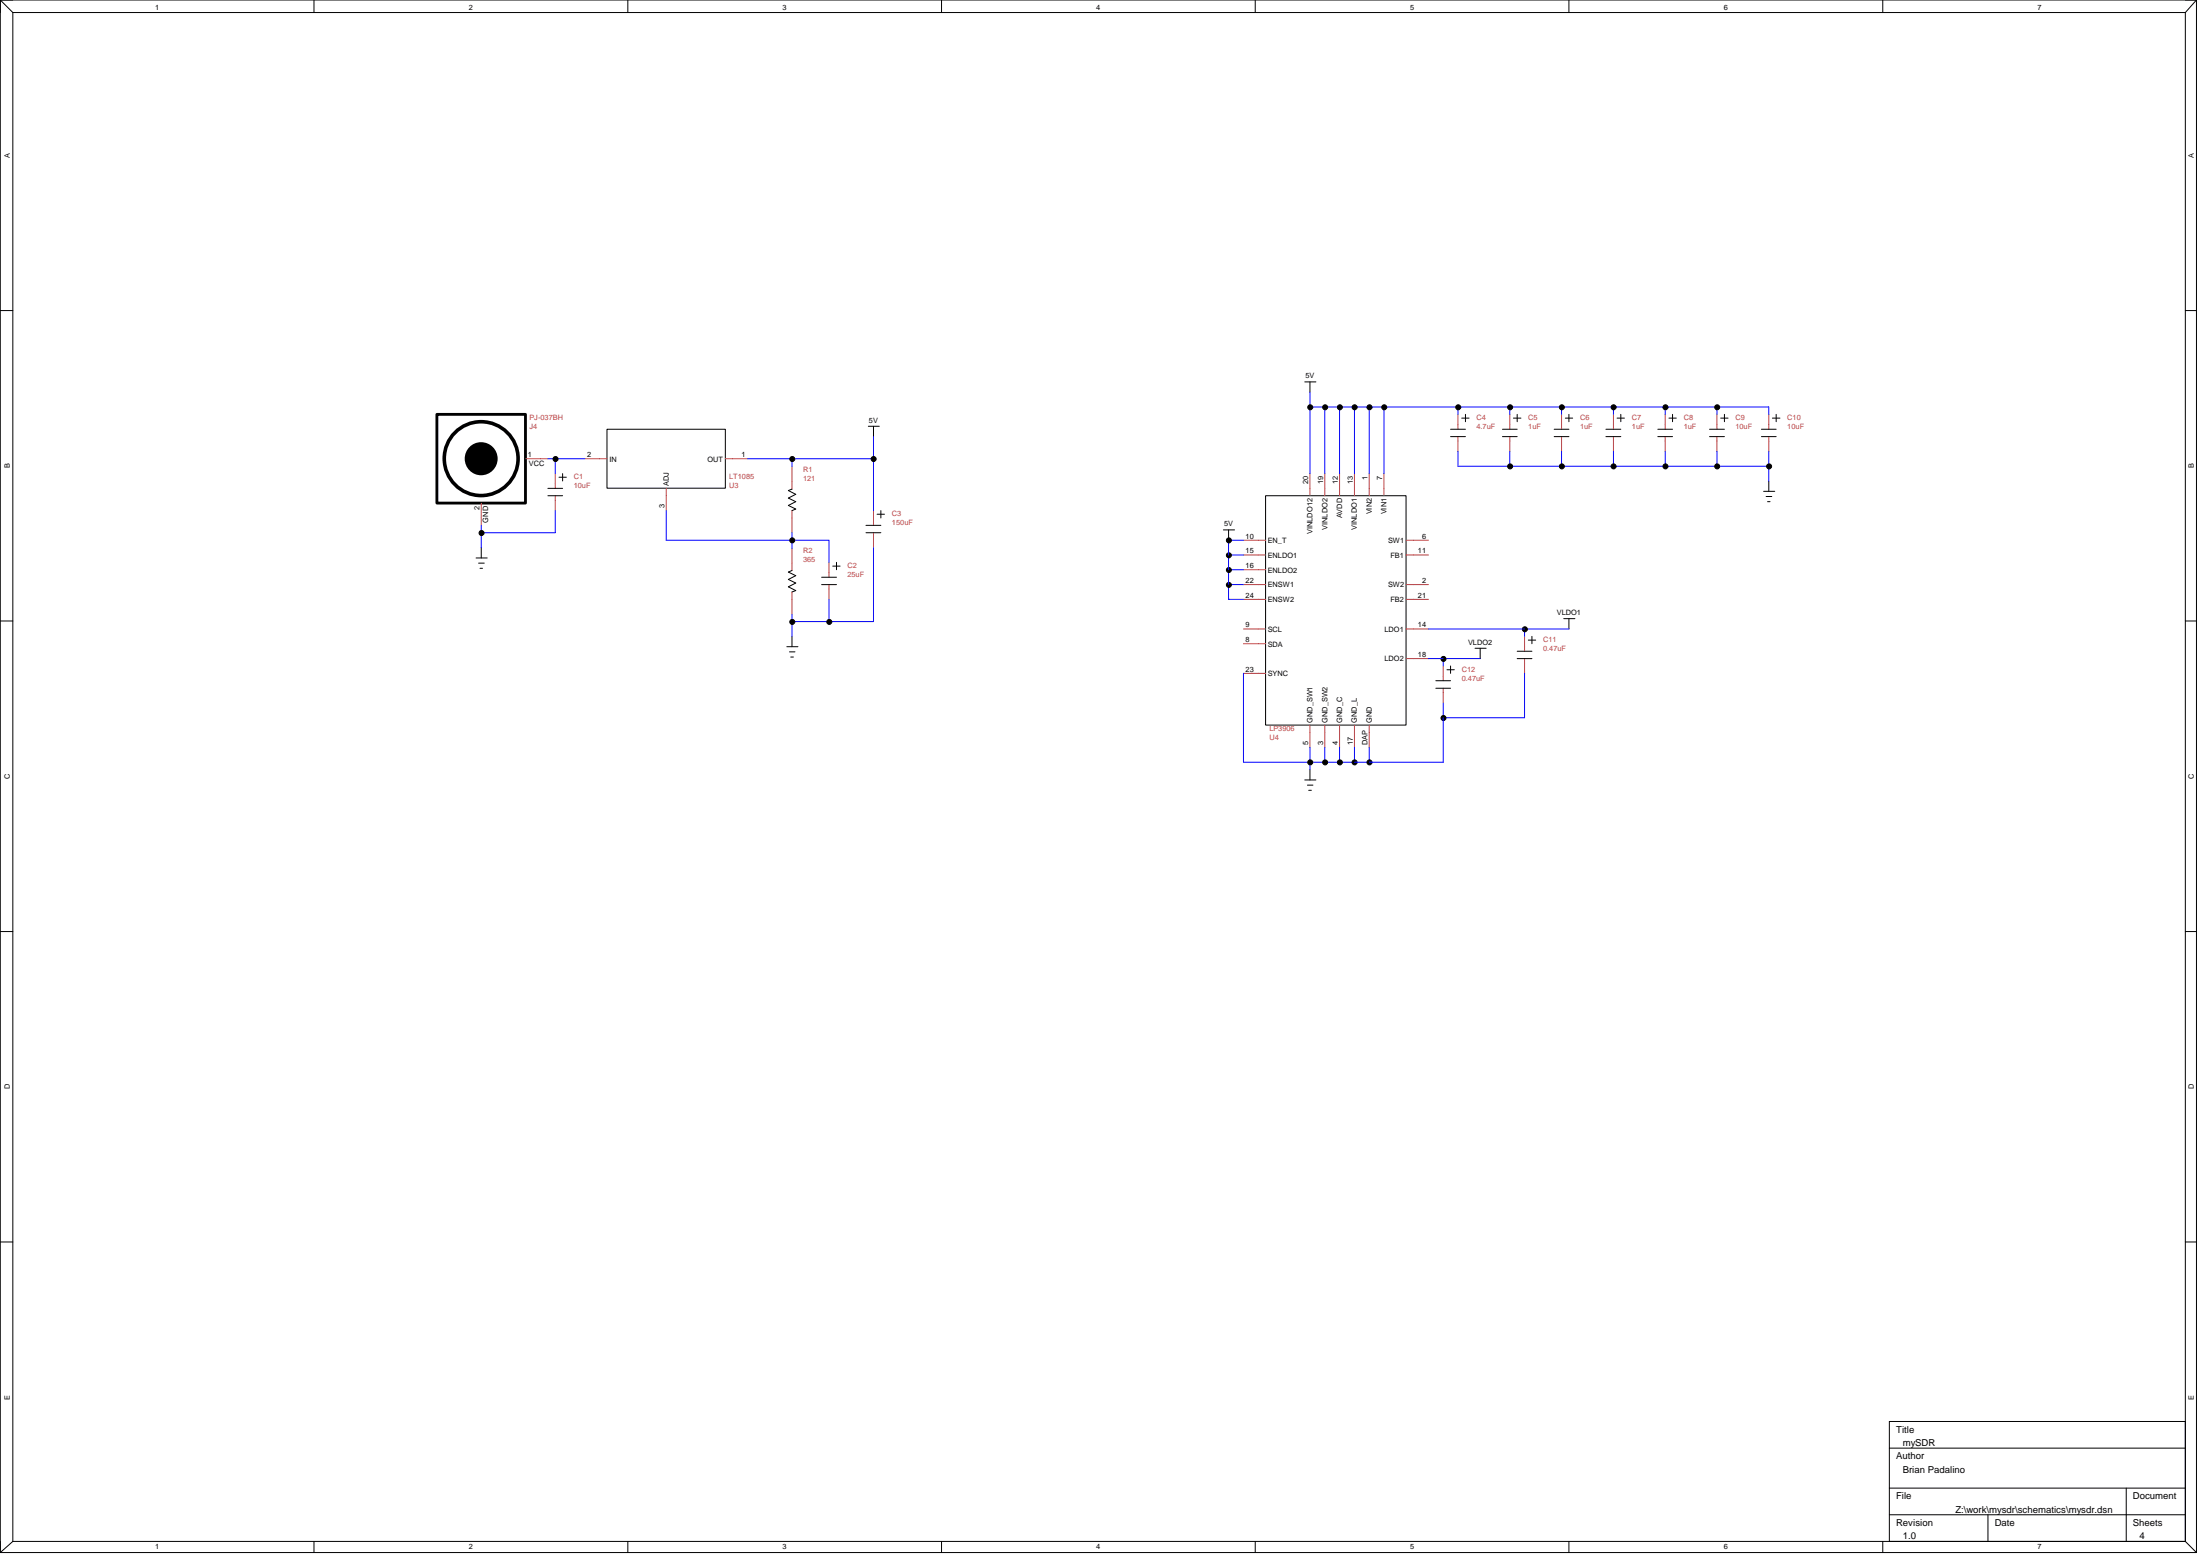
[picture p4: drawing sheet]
<svg xmlns="http://www.w3.org/2000/svg" width="594mm" height="420mm" viewBox="0 0 594 420" stroke-linecap="round" stroke-linejoin="round" font-family="sans-serif">
<g fill="none" stroke="#000" stroke-width=".27">
<path d="M.1 0h593M.1 0v419.2M.1 0l3.4 3.4M3.5 3.4h586.6M3.5 3.4v412.8M84.8 0v3.4M169.5 0v3.4M254.2 0v3.4M339 0v3.4M423.7 0v3.4M508.4 0v3.4M590.1 3.4v412.8"/>
<path d="M593.1 0v419.2M593.1 0l-3 3.4M.1 83.9h3.4M590.1 83.9h3M163.9 115.9h32v15.9h-32zM234.5 115.1h2.9M235.9 115.1v2.8M352.3 103.1h3M353.7 103.1v2.8M391.7 117.9h4M391.7 115.9h4M394.7 112.9h2"/>
<path d="M395.7 111.9v2M405.7 117.9h4M405.7 115.9h4M408.7 112.9h2M409.7 111.9v2M419.7 117.9h4M419.7 115.9h4M422.7 112.9h2M423.7 111.9v2M433.7 117.9h4M433.7 115.9h4M436.7 112.9h1.9"/>
<path d="M437.7 111.9v2M447.7 117.9h3.9M447.7 115.9h3.9M450.7 112.9h2M451.6 111.9v2M461.6 117.9h4.1M461.6 115.9h4.1M464.6 112.9h2M465.7 111.9v2M475.6 117.9h4M475.6 115.9h4M478.6 112.9h2"/>
<path d="M479.6 111.9v2M147.9 133.9h4M147.9 131.9h4M151 128.9h1.9M151.9 127.9v2M213.9 132.1l-1 .4 2 1-2 1 2 1-2 1 2 1-1 .4M236.8 138.9h2M237.9 137.9v2M341.8 133.9h37.9v61.9h-37.9zM476.2 132.7h3M476.9 134.1h1.5M477.3 135.5h.7"/>
<path d="M477.6 129.9v2.8M128.6 150.7h3M129.2 152.1h1.6M129.6 153.5h.7M130 147.9v2.8M213.9 154.1l-1 .4 2 .9-2 1.1 2 .9-2 1.1 2 1-1 .4M221.9 157.9h4M221.9 155.9h4M224.9 152.9h2M225.9 151.8v2M233.8 143.8h4.1M233.8 141.9h4.1"/>
<path d="M330.4 143.1h3M331.8 143.1v2.8M.1 167.7h3.4M212.5 174.6h3M213.2 176h1.5M213.5 177.4h.7M213.9 171.8v2.8M391.7 179.8v2M398.3 175h3M399.7 175v2.8M409.7 177.8h4M409.7 175.9h4"/>
<path d="M412.7 172.8h2M413.7 171.8v2M422.3 167h3M423.7 167v2.8M590.1 167.7h3M387.7 185.8h4M387.7 183.8h4M390.7 180.8h2M352.3 210.6h3M353.1 212h1.4M353.4 213.4h.7M353.7 207.8v2.8"/>
<path d="M.1 251.5h3.4M590.1 251.5h3M.1 335.4h3.4M590.1 335.4h3M510.2 391h79.9M590.1 383.8h-79.9v32.4M.1 419.2h593M3.5 416.2h586.6M3.5 416.2l-3.4 3M84.8 416.2v3M169.5 416.2v3M254.2 416.2v3"/>
<path d="M339 416.2v3M423.7 416.2v3M508.4 416.2v3M510.2 401.8h79.9M510.2 409h79.9M536.8 409v7.2M574.2 401.8v14.4M590.1 416.2l3 3"/>
<circle cx="353.8" cy="110" r=".68"/>
<circle cx="357.8" cy="110" r=".68"/>
<circle cx="361.8" cy="110" r=".68"/>
<circle cx="365.8" cy="110" r=".68"/>
<circle cx="369.8" cy="110" r=".68"/>
<circle cx="373.8" cy="110" r=".68"/>
<circle cx="393.8" cy="110" r=".68"/>
<circle cx="407.8" cy="110" r=".68"/>
<circle cx="421.8" cy="110" r=".68"/>
<circle cx="435.7" cy="110" r=".68"/>
<circle cx="449.7" cy="110" r=".68"/>
<circle cx="463.7" cy="110" r=".68"/>
<circle cx="150" cy="123.9" r=".68"/>
<circle cx="213.9" cy="123.9" r=".68"/>
<circle cx="235.9" cy="123.9" r=".68"/>
<circle cx="407.8" cy="125.9" r=".68"/>
<circle cx="421.8" cy="125.9" r=".68"/>
<circle cx="435.7" cy="125.9" r=".68"/>
<circle cx="449.7" cy="125.9" r=".68"/>
<circle cx="463.7" cy="125.9" r=".68"/>
<circle cx="477.7" cy="125.9" r=".68"/>
<circle cx="130" cy="143.9" r=".68"/>
<circle cx="213.9" cy="145.9" r=".68"/>
<circle cx="331.8" cy="145.9" r=".68"/>
<circle cx="331.8" cy="157.9" r=".68"/>
<circle cx="331.8" cy="153.9" r=".68"/>
<circle cx="331.8" cy="149.9" r=".68"/>
<circle cx="213.9" cy="167.9" r=".68"/>
<circle cx="223.9" cy="167.9" r=".68"/>
<circle cx="389.8" cy="177.9" r=".68"/>
<circle cx="411.8" cy="169.9" r=".68"/>
<circle cx="389.8" cy="193.9" r=".68"/>
<circle cx="353.8" cy="205.9" r=".68"/>
<circle cx="357.8" cy="205.9" r=".68"/>
<circle cx="361.8" cy="205.9" r=".68"/>
<circle cx="365.8" cy="205.9" r=".68"/>
<circle cx="369.8" cy="205.9" r=".68"/>
</g>
<g fill="none" stroke="#c04040" stroke-width=".27">
<path d="M393.7 111.9v4M393.7 117.9v4M407.7 111.9v4M407.7 117.9v4M421.7 111.9v4M421.7 117.9v4M435.7 111.9v4M435.7 117.9v4M449.7 111.9v4M449.7 117.9v4M463.6 111.9v4M463.6 117.9v4"/>
<path d="M477.6 111.9v4M477.6 117.9v4M130 135.9v6M141.9 123.9h6M149.9 127.9v4M149.9 133.9v4M157.9 123.9h6M179.9 131.9v6M195.9 123.9h6M213.9 126.1v6M213.9 137.9v5.9M235.9 137.9v4"/>
<path d="M353.7 127.9v6M357.8 127.9v6M361.7 127.9v6M365.8 127.9v6M369.7 127.9v6M373.7 127.9v6M213.9 148.1v6M213.9 159.9v6M223.9 151.8v4.1M223.9 157.9v3.9M235.9 143.8v4.1M335.8 145.9h6"/>
<path d="M335.8 149.9h6M335.8 153.8h6M335.8 157.9h6M379.7 145.9h6M379.7 149.9h6M379.7 157.9h6M335.8 161.8h6M335.8 169.8h6M335.8 173.8h6M379.7 161.8h6M379.7 169.8h6M379.7 177.8h6"/>
<path d="M389.7 179.8v4M411.7 171.8v4.1M411.7 177.8v4M335.8 181.8h6M353.7 195.8v6M357.8 195.8v6M361.7 195.8v6M365.8 195.8v6M369.7 195.8v6M389.7 185.8v4"/>
</g>
<g fill="none" stroke="#00f" stroke-width=".27">
<path d="M235.9 117.9v20M353.7 105.9v22M353.7 109.9h123.9v2M357.8 109.9v18M361.7 109.9v18M365.8 109.9v18M369.7 109.9v18M373.7 109.9v18M393.7 109.9v2M407.7 109.9v2M421.7 109.9v2M435.7 109.9v2"/>
<path d="M449.7 109.9v2M463.6 109.9v2M147.9 123.9h10M149.9 137.9v5.9h-19.9M149.9 123.9v4M179.9 137.9v8h44v5.9M201.9 123.9h34M213.9 123.9v2.2M393.7 121.9v4h83.9M407.7 121.9v4M421.7 121.9v4M435.7 121.9v4"/>
<path d="M449.7 121.9v4M463.6 121.9v4M477.6 121.9v8M130 141.9v6M213.9 143.8v4.3M235.9 147.9v20h-22M331.8 157.9h4M331.8 153.8h4M331.8 149.9h4M335.8 145.9h-4v15.9h4M213.9 165.9v5.9M223.9 161.8v6.1"/>
<path d="M385.7 177.8h14M385.7 169.8h38M389.7 177.8v2M411.7 169.8v2M335.8 181.8v24h53.9v-16M411.7 181.8v12h-22M353.7 201.8v6M357.8 201.8v4M361.7 201.8v4M365.8 201.8v4M369.7 201.8v4"/>
</g>
<path d="M118 111.9h23.9v23.9h-23.9z" fill="none" stroke="#000" stroke-width=".76"/>
<g fill="none" stroke="#000" stroke-width=".97">
<circle cx="129.9" cy="123.9" r="4"/>
<circle cx="129.9" cy="123.8" r="10"/>
</g>
<g fill="#000">
<circle cx="353.8" cy="110" r=".68"/>
<circle cx="357.8" cy="110" r=".68"/>
<circle cx="361.8" cy="110" r=".68"/>
<circle cx="365.8" cy="110" r=".68"/>
<circle cx="369.8" cy="110" r=".68"/>
<circle cx="373.8" cy="110" r=".68"/>
<circle cx="393.8" cy="110" r=".68"/>
<circle cx="407.8" cy="110" r=".68"/>
<circle cx="421.8" cy="110" r=".68"/>
<circle cx="435.7" cy="110" r=".68"/>
<circle cx="449.7" cy="110" r=".68"/>
<circle cx="463.7" cy="110" r=".68"/>
<circle cx="129.9" cy="123.9" r="4"/>
<circle cx="150" cy="123.9" r=".68"/>
<circle cx="213.9" cy="123.9" r=".68"/>
<circle cx="235.9" cy="123.9" r=".68"/>
<circle cx="407.8" cy="125.9" r=".68"/>
<circle cx="421.8" cy="125.9" r=".68"/>
<circle cx="435.7" cy="125.9" r=".68"/>
<circle cx="449.7" cy="125.9" r=".68"/>
<circle cx="463.7" cy="125.9" r=".68"/>
<circle cx="477.7" cy="125.9" r=".68"/>
<circle cx="130" cy="143.9" r=".68"/>
<circle cx="213.9" cy="145.9" r=".68"/>
<circle cx="331.8" cy="145.9" r=".68"/>
<circle cx="331.8" cy="157.9" r=".68"/>
<circle cx="331.8" cy="153.9" r=".68"/>
<circle cx="331.8" cy="149.9" r=".68"/>
<circle cx="213.9" cy="167.9" r=".68"/>
<circle cx="223.9" cy="167.9" r=".68"/>
<circle cx="389.8" cy="177.9" r=".68"/>
<circle cx="411.8" cy="169.9" r=".68"/>
<circle cx="389.8" cy="193.9" r=".68"/>
<circle cx="353.8" cy="205.9" r=".68"/>
<circle cx="357.8" cy="205.9" r=".68"/>
<circle cx="361.8" cy="205.9" r=".68"/>
<circle cx="365.8" cy="205.9" r=".68"/>
<circle cx="369.8" cy="205.9" r=".68"/>
</g>
<g font-size="2.6">
<text x="512" y="386.9">Title</text>
<text x="512" y="394.1">Author</text>
<text x="513.8" y="390.5">mySDR</text>
<text x="513.8" y="397.7">Brian Padalino</text>
<text x="512" y="404.9">File</text>
<text x="575.9" y="404.9">Document</text>
<text x="512" y="412.1">Revision</text>
<text x="528" y="408.5">Z:\work\mysdr\schematics\mysdr.dsn</text>
<text x="538.6" y="412.1">Date</text>
<text x="575.9" y="412.1">Sheets</text>
<text x="513.8" y="415.7">1.0</text>
<text x="577.8" y="415.7">4</text>
</g>
<g font-size="2">
<text x="41.9" y="2.6">1</text>
<text x="126.6" y="2.6">2</text>
<text x="211.3" y="2.6">3</text>
<text x="296" y="2.6">4</text>
<text x="380.8" y="2.6">5</text>
<text x="465.5" y="2.6">6</text>
<text x="550.2" y="2.6">7</text>
<text x="2.6" y="42.6" transform="rotate(-90 2.6 42.6)">A</text>
<text x="592.4" y="42.6" transform="rotate(-90 592.4 42.6)">A</text>
<text x="352.5" y="102.1">5V</text>
<text x="234.6" y="114.1">5V</text>
<text x="142.5" y="123.4">1</text>
<text x="142.8" y="125.8">VCC</text>
<text x="158.5" y="123.4">2</text>
<text x="164.5" y="124.6">IN</text>
<text x="191" y="124.6">OUT</text>
<text x="200.2" y="123.4">1</text>
<text x="2.6" y="126.4" transform="rotate(-90 2.6 126.4)">B</text>
<text x="180.6" y="131.3" transform="rotate(-90 180.6 131.3)">ADJ</text>
<text x="353.3" y="130.7" transform="rotate(-90 353.3 130.7)">20</text>
<text x="357.3" y="130.7" transform="rotate(-90 357.3 130.7)">19</text>
<text x="361.3" y="130.7" transform="rotate(-90 361.3 130.7)">12</text>
<text x="365.3" y="130.7" transform="rotate(-90 365.3 130.7)">13</text>
<text x="369.3" y="129.6" transform="rotate(-90 369.3 129.6)">1</text>
<text x="373.2" y="129.6" transform="rotate(-90 373.2 129.6)">7</text>
<text x="592.4" y="126.4" transform="rotate(-90 592.4 126.4)">B</text>
<text x="129.5" y="137.6" transform="rotate(-90 129.5 137.6)">2</text>
<text x="179.4" y="137.3" transform="rotate(-90 179.4 137.3)">3</text>
<text x="131.9" y="141.1" transform="rotate(-90 131.9 141.1)">GND</text>
<text x="330.5" y="142">5V</text>
<text x="358.5" y="143" transform="rotate(-90 358.5 143)">VINLDO2</text>
<text x="362.5" y="140" transform="rotate(-90 362.5 140)">AVDD</text>
<text x="366.4" y="143" transform="rotate(-90 366.4 143)">VINLDO1</text>
<text x="370.5" y="138.9" transform="rotate(-90 370.5 138.9)">VIN2</text>
<text x="374.4" y="138.9" transform="rotate(-90 374.4 138.9)">VIN1</text>
<text x="336.4" y="145.5">10</text>
<text x="336.4" y="149.4">15</text>
<text x="342.3" y="146.6">EN_T</text>
<text x="354.4" y="144.1" transform="rotate(-90 354.4 144.1)">VINLDO12</text>
<text x="374.8" y="146.6">SW1</text>
<text x="382.9" y="149.4">11</text>
<text x="384" y="145.5">6</text>
<text x="336.4" y="153.4">16</text>
<text x="342.3" y="150.6">ENLDO1</text>
<text x="342.3" y="154.6">ENLDO2</text>
<text x="375.4" y="150.6">FB1</text>
<text x="336.4" y="157.4">22</text>
<text x="336.4" y="161.4">24</text>
<text x="342.3" y="158.6">ENSW1</text>
<text x="374.8" y="158.6">SW2</text>
<text x="382.9" y="161.4">21</text>
<text x="384" y="157.4">2</text>
<text x="342.3" y="162.6">ENSW2</text>
<text x="375.4" y="162.6">FB2</text>
<text x="420.4" y="166">VLDO1</text>
<text x="336.4" y="169.4">9</text>
<text x="336.4" y="173.4">8</text>
<text x="342.3" y="170.6">SCL</text>
<text x="373.9" y="170.6">LDO1</text>
<text x="382.9" y="169.4">14</text>
<text x="342.3" y="174.6">SDA</text>
<text x="373.9" y="178.6">LDO2</text>
<text x="382.9" y="177.4">18</text>
<text x="396.4" y="174">VLDO2</text>
<text x="336.4" y="181.4">23</text>
<text x="342.3" y="182.6">SYNC</text>
<text x="354.4" y="195.2" transform="rotate(-90 354.4 195.2)">GND_SW1</text>
<text x="358.5" y="195.2" transform="rotate(-90 358.5 195.2)">GND_SW2</text>
<text x="362.5" y="195.2" transform="rotate(-90 362.5 195.2)">GND_C</text>
<text x="366.4" y="195.2" transform="rotate(-90 366.4 195.2)">GND_L</text>
<text x="370.5" y="195.2" transform="rotate(-90 370.5 195.2)">GND</text>
<text x="353.3" y="201.2" transform="rotate(-90 353.3 201.2)">5</text>
<text x="357.3" y="201.2" transform="rotate(-90 357.3 201.2)">3</text>
<text x="361.3" y="201.2" transform="rotate(-90 361.3 201.2)">4</text>
<text x="365.3" y="201.2" transform="rotate(-90 365.3 201.2)">17</text>
<text x="369.3" y="201.2" transform="rotate(-90 369.3 201.2)">DAP</text>
<text x="2.6" y="210.3" transform="rotate(-90 2.6 210.3)">C</text>
<text x="592.4" y="210.3" transform="rotate(-90 592.4 210.3)">C</text>
<text x="2.6" y="294.2" transform="rotate(-90 2.6 294.2)">D</text>
<text x="592.4" y="294.2" transform="rotate(-90 592.4 294.2)">D</text>
<text x="2.6" y="378" transform="rotate(-90 2.6 378)">E</text>
<text x="592.4" y="378" transform="rotate(-90 592.4 378)">E</text>
<text x="41.9" y="418.4">1</text>
<text x="126.6" y="418.4">2</text>
<text x="211.3" y="418.4">3</text>
<text x="296" y="418.4">4</text>
<text x="380.8" y="418.4">5</text>
<text x="465.5" y="418.4">6</text>
<text x="550.2" y="418.4">7</text>
</g>
<g font-size="2" fill="#c04040">
<text x="143" y="113.5">PJ-037BH</text>
<text x="398.7" y="113.5">C4</text>
<text x="412.7" y="113.5">C5</text>
<text x="426.7" y="113.5">C6</text>
<text x="440.7" y="113.5">C7</text>
<text x="454.7" y="113.5">C8</text>
<text x="468.6" y="113.5">C9</text>
<text x="482.6" y="113.5">C10</text>
<text x="143" y="115.9">J4</text>
<text x="398.7" y="115.9">4.7uF</text>
<text x="412.7" y="115.9">1uF</text>
<text x="426.7" y="115.9">1uF</text>
<text x="440.7" y="115.9">1uF</text>
<text x="454.7" y="115.9">1uF</text>
<text x="468.6" y="115.9">10uF</text>
<text x="482.6" y="115.9">10uF</text>
<text x="154.9" y="129.5">C1</text>
<text x="154.9" y="131.9">10uF</text>
<text x="196.9" y="131.9">U3</text>
<text x="196.9" y="129.5">LT1085</text>
<text x="216.9" y="127.5">R1</text>
<text x="216.9" y="129.8">121</text>
<text x="240.9" y="139.4">C3</text>
<text x="240.9" y="141.9">150uF</text>
<text x="216.9" y="149.4">R2</text>
<text x="216.9" y="151.8">365</text>
<text x="228.8" y="153.4">C2</text>
<text x="228.8" y="155.8">25uF</text>
<text x="416.7" y="173.4">C11</text>
<text x="416.7" y="175.8">0.47uF</text>
<text x="394.7" y="181.4">C12</text>
<text x="394.7" y="183.8">0.47uF</text>
<text x="342.8" y="197.4">LP3906</text>
<text x="342.8" y="199.8">U4</text>
</g>
</svg>
